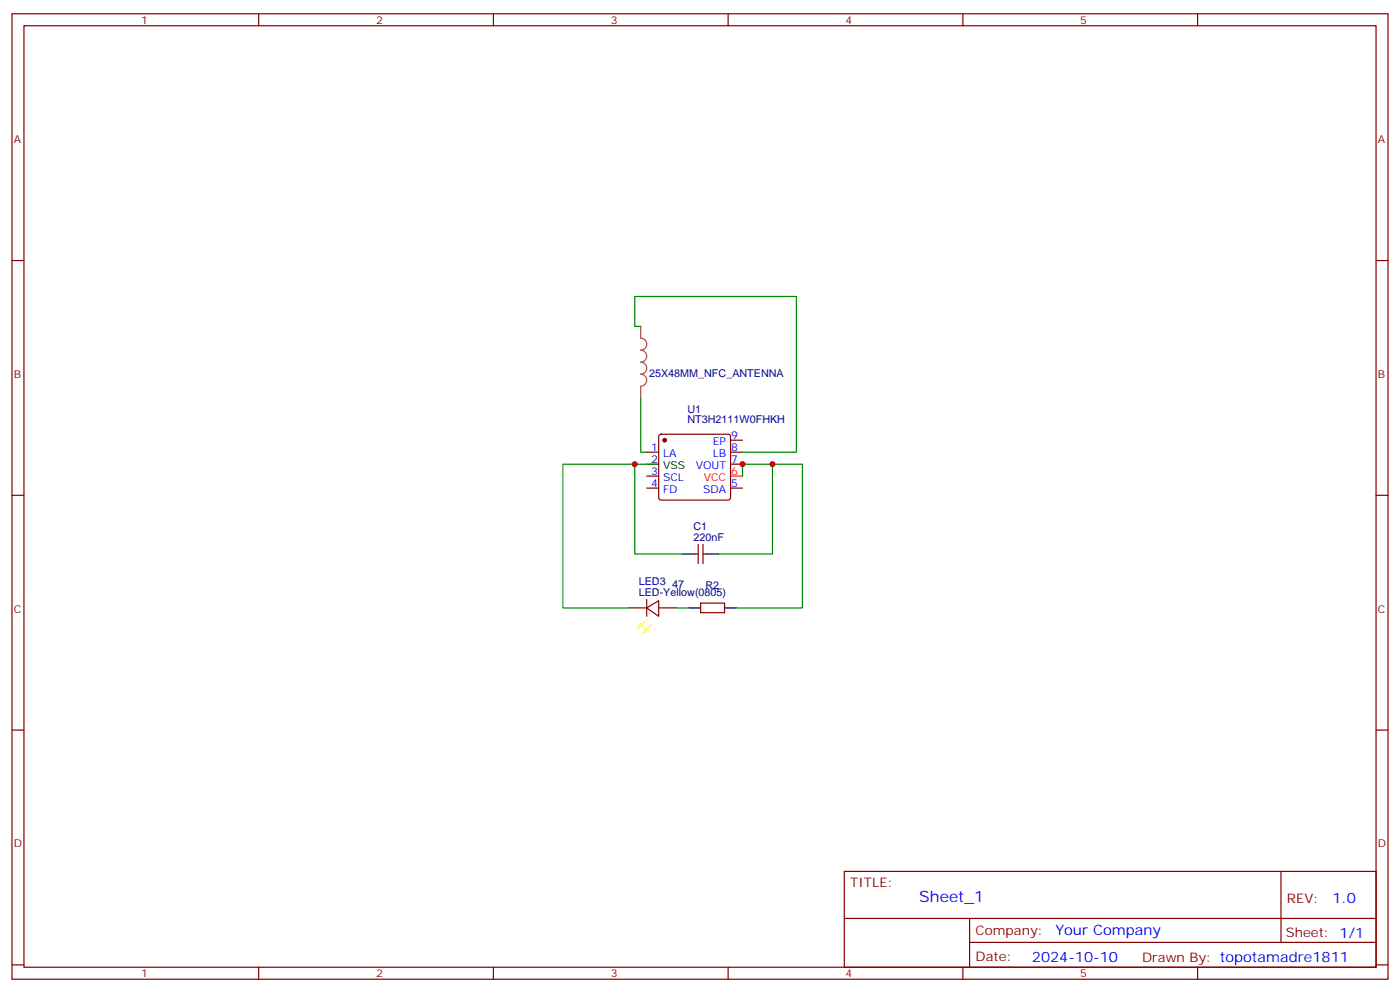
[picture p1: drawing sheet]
<svg xmlns="http://www.w3.org/2000/svg" width="412mm" height="292mm" viewBox="0 0 412 292" stroke-linecap="round" stroke-linejoin="round" font-family="sans-serif">
<g fill="none" stroke="#870000" stroke-width=".35">
<path d="M3.5 4.1h405.4v284.3h-405.4zM7.1 7.6h398.2v277.3h-398.2zM76.2 4.1v3.5M145.3 4.1v3.5M214.5 4.1v3.5M283.6 4.1v3.5M352.8 4.1v3.5M3.5 76.7h3.6M405.3 76.7h3.6M190.5 133.2h3.5M194.3 128.1l.4-.2h19.8l.5 .2 .2 .5v18l-.2 .5-.5 .2h-19.8l-.5-.2-.2-.5v-18zM215.2 129.6h3.5"/>
<path d="M215.2 133.2h3.5M215.2 136.7h3.5M3.5 145.9h3.6M190.5 143.8h3.5M190.5 140.2h3.5M215.2 143.8h3.5M405.3 145.9h3.6M185.2 179h5.3M190.5 179l3.5-2.1v4.6zM190.5 176.6v4.9M194 179h5.3M204.6 163.2h1.1"/>
<path d="M205.7 160.3v5.7M206.4 177.6h7v2.8h-7zM207.1 160.3v5.7M207.1 163.2h1M3.5 215h3.6M405.3 215h3.6M248.7 256.6h156.6v28.3h-156.6zM377.3 256.7v20.8M248.7 270.5h156.5M285.6 277.5h119.6M285.6 270.5v14.1M3.5 284.2h3.6"/>
<path d="M76.2 284.9v3.5M145.3 284.9v3.5M214.5 284.9v3.5M283.6 284.9v3.5M352.8 284.9v3.5M405.3 284.2h3.6"/>
</g>
<path d="M215.2 140.2h3.5" fill="none" stroke="#f00" stroke-width=".35"/>
<path d="M190.5 136.7h3.5M201.1 163.2h3.5M202.8 179h3.6M208.1 163.2h3.6M213.4 179h3.6" fill="none" stroke="#000" stroke-width=".35"/>
<circle cx="195.8" cy="129.6" r=".53" fill="#870000" stroke="#870000" stroke-width=".35"/>
<path d="M188.7 183.6l.7 .7-1.4 .7zM190.1 185l.8 .7-1.5 .7zM190.5 182.6l-2.5 2.4M191.9 184l-2.5 2.4" fill="none" stroke="#ff0" stroke-width=".35"/>
<path d="M188.7 96.1v3.5a1.76 1.76 0 0 1 1.8 1.8 1.76 1.76 0 0 1-1.8 1.7 1.76 1.76 0 0 1 1.8 1.8 1.76 1.76 0 0 1-1.8 1.8 1.76 1.76 0 0 1 1.8 1.7 1.76 1.76 0 0 1-1.8 1.8 1.76 1.76 0 0 1 1.8 1.8 1.76 1.76 0 0 1-1.8 1.7M188.7 113.8v3.5" fill="none" stroke="#a64a4a" stroke-width=".35"/>
<path d="M188.7 96.1h-1.7v-8.8h47.6v45.9h-15.9M188.7 117.3v15.9h1.8M187 136.7h-21.2v42.3h19.4M190.5 136.7h-3.5v26.5h14.1M227.5 136.7h8.9v42.3h-19.4M218.7 140.2v-3.5h8.8v26.5h-15.8M199.3 179h3.5" fill="none" stroke="#008700" stroke-width=".35"/>
<g fill="#c00">
<circle cx="218.7" cy="136.7" r=".88"/>
<circle cx="227.5" cy="136.7" r=".88"/>
<circle cx="187" cy="136.7" r=".88"/>
</g>
<text font-size="4.6" fill="#00f" x="270.8" y="265.7">Sheet_1</text>
<g font-size="4.2" fill="#00f">
<text x="392.5" y="265.9">1.0</text>
<text x="310.9" y="275.5">Your Company</text>
<text x="304" y="283.3">2024-10-10</text>
</g>
<g font-size="3.9" fill="#800">
<text x="250.5" y="261.2">TITLE:</text>
<text x="379.1" y="265.9">REV:</text>
<text x="287.4" y="275.4">Company:</text>
<text x="378.7" y="276">Sheet: 1/1</text>
<text x="287.4" y="283.1">Date:</text>
<text x="336.4" y="283.2">Drawn By: topotamadre1811</text>
</g>
<g font-size="3.2" fill="#800">
<text x="41.6" y="7.1">1</text>
<text x="110.8" y="7.1">2</text>
<text x="179.9" y="7.1">3</text>
<text x="249.1" y="7.1">4</text>
<text x="318.2" y="7.1">5</text>
<text x="4.1" y="42.2">A</text>
<text x="405.9" y="42.2">A</text>
<text x="4.1" y="111.3">B</text>
<text x="405.9" y="111.3">B</text>
<text x="4.1" y="180.4">C</text>
<text x="405.9" y="180.4">C</text>
<text x="4.1" y="249.6">D</text>
<text x="405.9" y="249.6">D</text>
<text x="41.6" y="287.9">1</text>
<text x="110.8" y="287.9">2</text>
<text x="179.9" y="287.9">3</text>
<text x="249.1" y="287.9">4</text>
<text x="318.2" y="287.9">5</text>
</g>
<g font-size="3.2" fill="#000080">
<text x="191.2" y="111">25X48MM_NFC_ANTENNA</text>
<text x="202.5" y="124.7">NT3H2111W0FHKH</text>
<text x="202.5" y="121.5">U1</text>
<text x="204.3" y="159.3">220nF</text>
<text x="204.3" y="156.1">C1</text>
<text x="188.1" y="172.3">LED3</text>
<text x="198" y="173.1">47</text>
<text x="207.8" y="173.4">R2</text>
<text x="188.1" y="175.5">LED-Yellow(0805)</text>
</g>
<g font-size="3.2" fill="#00f">
<text x="210" y="131.1">EP</text>
<text x="215.4" y="129.3">9</text>
<text x="191.8" y="132.8">1</text>
<text x="195.3" y="134.6">LA</text>
<text x="209.9" y="134.6">LB</text>
<text x="215.4" y="132.8">8</text>
<text x="215.4" y="136.3">7</text>
<text x="191.8" y="143.4">4</text>
<text x="191.8" y="139.9">3</text>
<text x="195.3" y="141.6">SCL</text>
<text x="204.9" y="138.1">VOUT</text>
<text x="215.4" y="143.4">5</text>
<text x="195.3" y="145.2">FD</text>
<text x="207.1" y="145.2">SDA</text>
</g>
<g font-size="3.2">
<text x="191.8" y="136.3">2</text>
<text x="195.3" y="138.1">VSS</text>
</g>
<g font-size="3.2" fill="#f00">
<text x="207.3" y="141.6">VCC</text>
<text x="215.4" y="139.9">6</text>
</g>
</svg>
